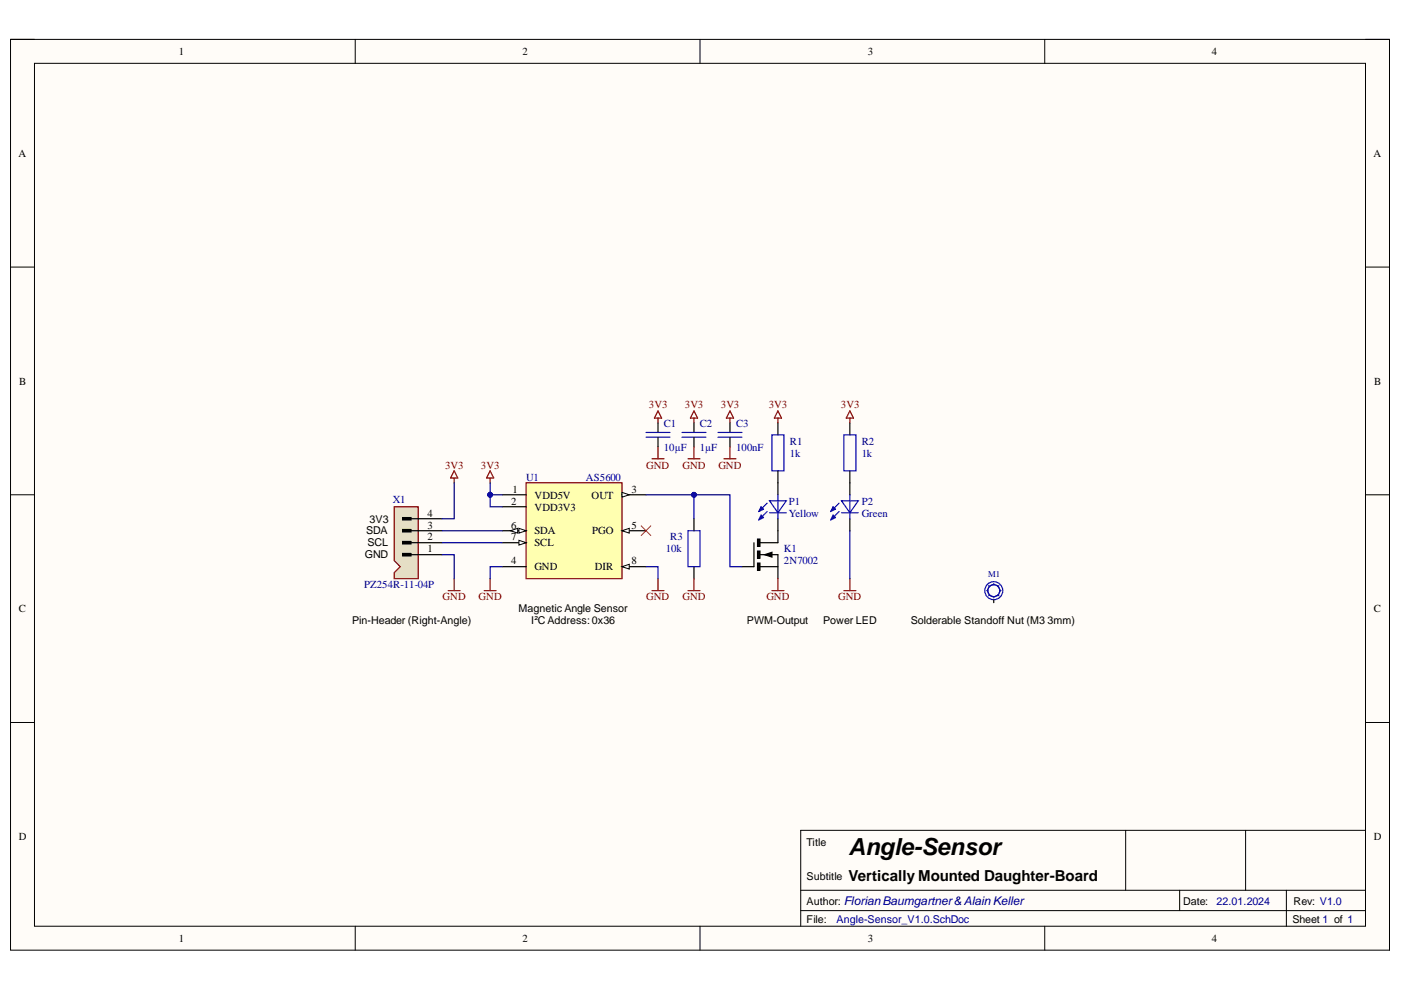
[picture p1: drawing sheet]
<svg xmlns="http://www.w3.org/2000/svg" width="297mm" height="210mm" viewBox="0 0 297 210" stroke-linecap="round" stroke-linejoin="round" font-family="sans-serif">
<path d="M2.2 8.4h292.4v193.1h-292.4z" fill-rule="evenodd" fill="#fffcf8"/>
<path d="M2.2 8.4h292.4v193.1h-292.4z" fill="none" stroke="#000" stroke-width=".21"/>
<path d="M7.3 13.4h282.2v183h-282.2z" fill-rule="evenodd" fill="#fffcf8"/>
<g fill="none" stroke="#000" stroke-width=".21">
<path d="M2.2 8.3h5.1M7.3 13.4h282.2v183h-282.2zM75.3 8.3v5.1M148.4 8.3v5.1M221.5 8.4v5M289.5 8.4h5.1v5M2.2 56.6h5.1M289.5 56.6h5.1M2.2 104.9h5.1M289.5 104.9h5.1M2.2 153.2h5.1M289.5 153.2h5.1"/>
<path d="M238.7 176.1v12.7M264.1 176.1v12.7M289.5 176.1h-119.7v20.3M75.3 196.4v5.1M148.4 196.4v5.1M169.8 188.8h119.7M169.8 193.1h119.7M221.5 196.4v5.1M250.1 188.8v4.3M272.7 188.8v7.6M294.6 196.4v5.1"/>
</g>
<g fill="none" stroke="#00f" stroke-width=".25">
<path d="M137 91.7h5.1M137 92.7h5.1M144.6 91.7h5.1M144.6 92.7h5.1M152.2 91.7h5.1M152.2 92.7h5.1M163.7 92.2h2.5v7.6h-2.5zM178.9 92.2h2.6v7.6h-2.6zM161.4 109.5l.2 .2-.5 .3zM161.4 109.2l.5 .5-1 .5zM161.4 107.7l.2 .3-.5 .2zM161.4 107.4l.5 .6-1 .5z"/>
<path d="M162.6 108.5l-1.5 1.5M162.6 106.7l-1.5 1.5M163.2 106.2h3.5l-1.8 2.5zM163.2 108.7h3.5M164.9 104.9v5.1M176.6 109.5l.3 .2-.5 .3zM176.6 109.2l.5 .5-1 .5zM176.6 107.7l.3 .3-.5 .2zM176.6 107.4l.5 .6-1 .5zM177.9 108.5l-1.5 1.5M177.9 106.7l-1.5 1.5M178.4 106.2h3.6l-1.8 2.5z"/>
<path d="M178.4 108.7h3.6M180.2 104.9v5.1M209.2 125.2h.2M209.6 124.2l.2 .1M209.8 126.1l-.2 .2M210.7 123.7v.3M210.7 126.5v.3M211.6 126.1l.2 .2M211.8 124.2l-.2 .1M212 125.2h.2"/>
<circle cx="210.7" cy="125.2" r="1.27"/>
<circle cx="210.7" cy="125.2" r="1.91"/>
</g>
<g fill="none" stroke="#000" stroke-width=".25">
<path d="M139.5 89.7v2M139.5 92.7v2M147.1 89.7v2M147.1 92.7v2M154.8 89.7v2M154.8 92.7v2M164.9 89.7v2.5M164.9 99.8v5.1M180.2 89.7v2.5M180.2 99.8v5.1M164.9 110v2.5M180.2 110v2.5"/>
<path d="M210.7 127.1v.7"/>
</g>
<g fill="none" stroke="#800000" stroke-width=".25">
<path d="M138.2 97.3h2.6M139.5 88.6v1.1M139.5 94.7v2.6M139.5 87.1l.8 1.5h-1.6zM145.9 97.3h2.5M147.1 87.1l.8 1.5h-1.5zM147.1 88.6v1.1M147.1 94.7v2.6M153.5 97.3h2.5M154.8 87.1l.7 1.5h-1.5zM154.8 88.6v1.1M154.8 94.7v2.6"/>
<path d="M180.2 87.1l.7 1.5h-1.5zM180.2 88.6v1.1M178.9 125.2h2.6M180.2 122.7v2.5"/>
</g>
<path d="M83.6 107.4h5.1v15.3h-5.1v-1.3l1.3-1.2-1.3-1.3z" fill-rule="evenodd" fill="#e5dec5"/>
<path d="M96.3 99.8l.8 1.5h-1.6zM83.6 107.4h5.1v15.3h-5.1v-1.3l1.3-1.2-1.3-1.3zM96.3 101.3v1.1M95 125.2h2.6M96.3 122.7v2.5" fill="none" stroke="#800000" stroke-width=".25"/>
<path d="M85.4 117.4h1.7v.5h-1.7zM85.4 114.8h1.7v.5h-1.7zM85.4 112.3h1.7v.5h-1.7zM85.4 109.7h1.7v.5h-1.7zM87.1 117.6h6.6M87.1 115.1h6.6M87.1 112.5h6.6M87.1 110h6.6" fill="none" stroke="#000" stroke-width=".25"/>
<g fill="#000">
<path d="M85.4 117.4h1.7v.5h-1.7z" fill-rule="evenodd"/>
<path d="M85.4 114.8h1.7v.5h-1.7z" fill-rule="evenodd"/>
<path d="M85.4 112.3h1.7v.5h-1.7z" fill-rule="evenodd"/>
<path d="M85.4 109.7h1.7v.5h-1.7z" fill-rule="evenodd"/>
</g>
<path d="M111.5 102.4h20.4v20.3h-20.4z" fill-rule="evenodd" fill="#ffffb0"/>
<path d="M111.5 102.4h20.4v20.3h-20.4z" fill="none" stroke="#800000" stroke-width=".25"/>
<path d="M106.5 104.9h5M106.5 107.4h5M131.9 104.9h5.1" fill="none" stroke="#000" stroke-width=".25"/>
<path d="M131.9 104.4l1.5 .5-1.5 .5z" fill="#f8fcff"/>
<path d="M131.9 104.4l1.5 .5-1.5 .5z" fill="none" stroke="#000" stroke-width=".21"/>
<path d="M131.9 112.5h5.1M106.5 120.2h5" fill="none" stroke="#000" stroke-width=".25"/>
<path d="M131.9 112.5l1.5-.5v1z" fill="#f8fcff"/>
<path d="M131.9 112.5l1.5-.5v1z" fill="none" stroke="#000" stroke-width=".21"/>
<path d="M106.5 112.5h5" fill="none" stroke="#000" stroke-width=".25"/>
<path d="M110 112l1.5 .5-1.5 .5z" fill="#f8fcff"/>
<path d="M110 112l1.5 .5-1.5 .5z" fill="none" stroke="#000" stroke-width=".21"/>
<path d="M108.2 112.5l1.6-.5v1z" fill="#f8fcff"/>
<path d="M108.2 112.5l1.6-.5v1z" fill="none" stroke="#000" stroke-width=".21"/>
<path d="M106.5 115.1h5" fill="none" stroke="#000" stroke-width=".25"/>
<path d="M110 114.6l1.5 .5-1.5 .5z" fill="#f8fcff"/>
<path d="M110 114.6l1.5 .5-1.5 .5z" fill="none" stroke="#000" stroke-width=".21"/>
<path d="M131.9 120.2h5.1" fill="none" stroke="#000" stroke-width=".25"/>
<path d="M131.9 120.2l1.5-.6v1.1z" fill="#f8fcff"/>
<path d="M131.9 120.2l1.5-.6v1.1z" fill="none" stroke="#000" stroke-width=".21"/>
<path d="M103.9 99.8l.8 1.5h-1.5zM103.9 101.3v1.1M102.6 125.2h2.6M103.9 122.7v2.5M138.2 125.2h2.6M139.5 122.7v2.5" fill="none" stroke="#800000" stroke-width=".25"/>
<path d="M135.9 111.5l2.1 2M138 111.5l-2.1 2" fill="none" stroke="#f00" stroke-width=".21"/>
<path d="M145.9 112.5h2.5v7.7h-2.5z" fill="none" stroke="#00f" stroke-width=".25"/>
<path d="M147.1 110v2.5M159.9 115.1v5.1h-2.6M160.9 117.6h4v5.1M162.1 117.6l1.6-.5v1zM164.9 112.5v2.6h-4M147.1 120.2v2.5M160.9 120.2h4" fill="none" stroke="#000" stroke-width=".25"/>
<path d="M162.1 117.6l1.6-.5v1z" fill="#000"/>
<path d="M160.6 114.3h.5v1.5h-.5z" fill-rule="evenodd" fill="#080d02"/>
<path d="M160.6 114.3h.5v1.5h-.5z" fill="none" stroke="#000" stroke-width=".25"/>
<path d="M160.6 116.8h.5v1.6h-.5z" fill-rule="evenodd" fill="#080d02"/>
<path d="M160.6 116.8h.5v1.6h-.5z" fill="none" stroke="#000" stroke-width=".25"/>
<path d="M160.6 119.4h.5v1.5h-.5z" fill-rule="evenodd" fill="#080d02"/>
<path d="M160.6 119.4h.5v1.5h-.5z" fill="none" stroke="#000" stroke-width=".25"/>
<path d="M164.9 88.6v1.1M164.9 87.1l.8 1.5h-1.5zM145.9 125.2h2.5M147.1 122.7v2.5M163.7 125.2h2.5M164.9 122.7v2.5" fill="none" stroke="#800000" stroke-width=".25"/>
<path d="M93.7 117.6h2.6v5.1M93.7 112.5h12.8M93.7 115.1h12.8M96.3 102.4v7.6h-2.6M103.9 104.9h2.6" fill="none" stroke="#000080" stroke-width=".25"/>
<circle cx="103.9" cy="104.9" r=".51" fill="#000080"/>
<circle cx="103.9" cy="104.9" r=".51" fill="none" stroke="#000080" stroke-width=".21"/>
<path d="M137 104.9h10.1v5.1M106.5 120.2h-2.6v2.5M137 120.2h2.5v2.5" fill="none" stroke="#000080" stroke-width=".25"/>
<circle cx="147.1" cy="104.9" r=".51" fill="#000080"/>
<circle cx="147.1" cy="104.9" r=".51" fill="none" stroke="#000080" stroke-width=".21"/>
<path d="M103.9 102.4v5h2.6M180.2 112.5v10.2" fill="none" stroke="#000080" stroke-width=".25"/>
<circle cx="103.9" cy="104.9" r=".51" fill="#000080"/>
<circle cx="103.9" cy="104.9" r=".51" fill="none" stroke="#000080" stroke-width=".21"/>
<path d="M147.1 104.9h7.7v15.3h2.5" fill="none" stroke="#000080" stroke-width=".25"/>
<circle cx="147.1" cy="104.9" r=".51" fill="#000080"/>
<circle cx="147.1" cy="104.9" r=".51" fill="none" stroke="#000080" stroke-width=".21"/>
<text font-size="5" x="179.9" y="181.3">Angle-Sensor</text>
<text font-size="3.2" x="179.9" y="186.8">Vertically Mounted Daughter-Board</text>
<g font-size="2.3">
<text x="37.9" y="11.7">1</text>
<text x="110.8" y="11.7">2</text>
<text x="184" y="11.7">3</text>
<text x="256.9" y="11.7">4</text>
<text x="3.9" y="33.3">A</text>
<text x="291.2" y="33.3">A</text>
<text x="4.1" y="81.5">B</text>
<text x="291.4" y="81.5">B</text>
<text x="108.4" y="107">2</text>
<text x="108.7" y="104.4">1</text>
<text x="113.3" y="105.7">VDD5V</text>
<text x="125.4" y="105.7">OUT</text>
<text x="133.9" y="104.4">3</text>
<text x="77.6" y="113.3">SDA</text>
<text x="78.4" y="110.8">3V3</text>
<text x="90.6" y="112.1">3</text>
<text x="90.6" y="109.5">4</text>
<text x="108.4" y="112.1">6</text>
<text x="113.3" y="108.3">VDD3V3</text>
<text x="113.3" y="113.3">SDA</text>
<text x="125.6" y="113.3">PGO</text>
<text x="133.9" y="112.1">5</text>
<text x="77.3" y="118.4">GND</text>
<text x="77.9" y="115.9">SCL</text>
<text x="90.6" y="117.1">1</text>
<text x="90.6" y="114.6">2</text>
<text x="108.4" y="119.7">4</text>
<text x="108.4" y="114.6">7</text>
<text x="113.3" y="115.9">SCL</text>
<text x="133.9" y="119.7">8</text>
<text x="113.3" y="120.9">GND</text>
<text x="126.1" y="120.9">DIR</text>
<text x="4" y="129.8">C</text>
<text x="109.9" y="129.8">Magnetic Angle Sensor</text>
<text x="291.3" y="129.8">C</text>
<text x="74.6" y="132.4">Pin-Header (Right-Angle)</text>
<text x="112.6" y="132.4">I²CAddress:0x36</text>
<text x="158.3" y="132.4">PWM-Output</text>
<text x="174.5" y="132.4">Power LED</text>
<text x="193.1" y="132.4">Solderable Standoff Nut (M3 3mm)</text>
<text x="4" y="178.1">D</text>
<text x="171" y="179.4">Title</text>
<text x="291.3" y="178.1">D</text>
<text x="171" y="191.8">Author: FlorianBaumgartner&amp;AlainKeller</text>
<text x="171" y="186.5">Subtitle</text>
<text x="250.8" y="191.8">Date:</text>
<text x="274.3" y="191.8">Rev: V1.0</text>
<text x="171" y="195.6">File:</text>
<text x="274" y="195.6">Sheet 1 of 1</text>
<text x="37.9" y="199.7">1</text>
<text x="110.8" y="199.7">2</text>
<text x="184" y="199.7">3</text>
<text x="256.9" y="199.7">4</text>
</g>
<g font-size="2.3" fill="#800000">
<text x="137.6" y="86.6">3V3</text>
<text x="145.2" y="86.6">3V3</text>
<text x="152.8" y="86.6">3V3</text>
<text x="163" y="86.6">3V3</text>
<text x="178.3" y="86.6">3V3</text>
<text x="94.4" y="99.4">3V3</text>
<text x="102" y="99.4">3V3</text>
<text x="137" y="99.4">GND</text>
<text x="144.7" y="99.4">GND</text>
<text x="152.3" y="99.4">GND</text>
<text x="93.8" y="127.3">GND</text>
<text x="101.5" y="127.3">GND</text>
<text x="137" y="127.3">GND</text>
<text x="144.7" y="127.3">GND</text>
<text x="162.5" y="127.3">GND</text>
<text x="177.7" y="127.3">GND</text>
</g>
<g font-size="2.3" fill="#000080">
<text x="140.7" y="90.5">C1</text>
<text x="140.7" y="95.6">10µF</text>
<text x="148.3" y="90.5">C2</text>
<text x="148.3" y="95.6">1µF</text>
<text x="156" y="90.5">C3</text>
<text x="156" y="95.6">100nF</text>
<text x="167.5" y="94.3">R1</text>
<text x="182.7" y="94.3">R2</text>
<text x="111.5" y="101.9">U1</text>
<text x="124.2" y="101.9">AS5600</text>
<text x="167.5" y="96.8">1k</text>
<text x="182.7" y="96.8">1k</text>
<text x="83.3" y="106.7">X1</text>
<text x="167.2" y="107">P1</text>
<text x="182.7" y="107">P2</text>
<text x="167.2" y="109.5">Yellow</text>
<text x="182.7" y="109.5">Green</text>
<text x="141.2" y="117.1">10k</text>
<text x="142.1" y="114.6">R3</text>
<text x="166.2" y="117.1">K1</text>
<text x="166.2" y="119.7">2N7002</text>
<text x="77.2" y="124.7">PZ254R-11-04P</text>
<text x="257.9" y="191.8">22.01.2024</text>
<text x="177.4" y="195.6">Angle-Sensor_V1.0.SchDoc</text>
</g>
<text font-size="1.9" fill="#000080" x="209.5" y="122.3">M1</text>
</svg>
